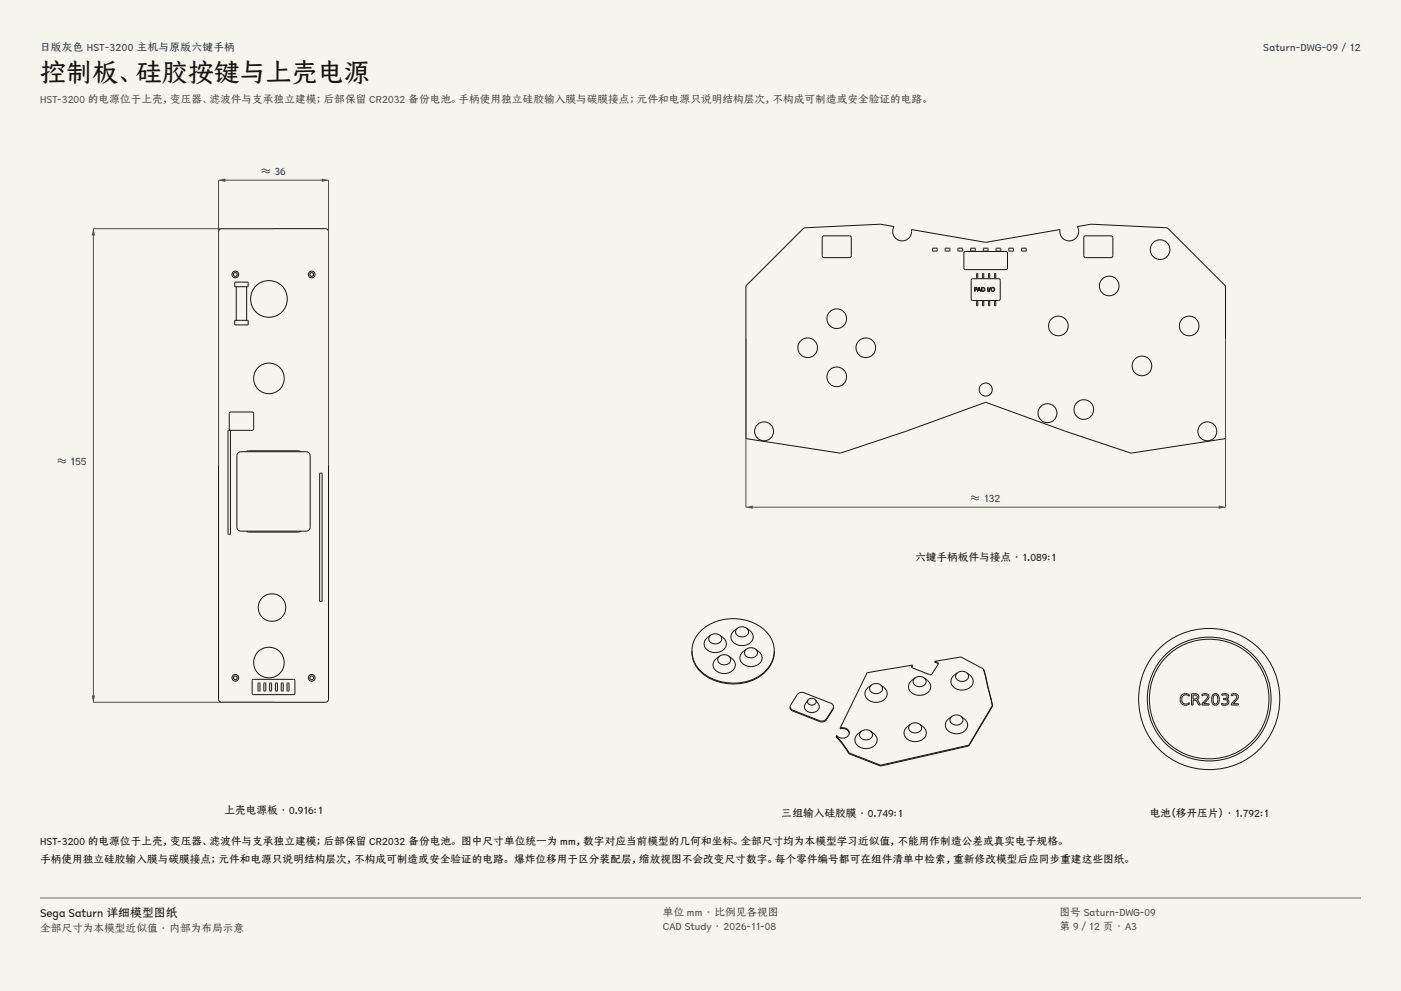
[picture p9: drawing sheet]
<svg xmlns="http://www.w3.org/2000/svg" width="420mm" height="297mm" viewBox="0 0 420 297" stroke-linecap="round" stroke-linejoin="round" font-family="sans-serif">
<g fill="#f5f4ed">
<path d="M0 0h420v297h-420z"/>
<path d="M12 12h396v275h-396z"/>
</g>
<g fill="none" stroke="#141413" stroke-width=".3">
<path d="M65.8 68.8l.6-.3h31.2a.92 .92 0 0 1 .9 .9v140.2a.92 .92 0 0 1-.9 .9h-31.2a.92 .92 0 0 1-.9-.9v-140.2zM70.4 96h4v1.4h-4zM70.4 84.6h4v1.3h-4zM70.8 85.9v10.1M73.9 85.9v10.1M68.4 129l.7 .1-.1 31-.6-.1zM68.8 123.7l.4-.2h6.6l.2 .4v4.8l-.4 .3-6.7-.1-.2-.4zM71.2 135.9l1-.5h19.6l1 .5 .2 .7v21.4l-.5 1-.7 .2h-19.6l-1-.5-.2-.7v-21.4zM73.9 135.4l.6-.3h15l.6 .3M73.9 159.2l.6 .3h15l.6-.3M95.9 141.8l.7 .1-.1 38.4-.7-.1zM75.8 203.7h12.4l.2 .3v4l-.4 .2-12.2-.1-.2-.3v-3.8z"/>
<path d="M77.4 204.7l.5 .1v2.3l-.5-.1zM79.1 204.7l.6 .1-.1 2.3-.5-.1zM80.9 204.7l.5 .1v2.3l-.6-.1zM82.6 204.7l.6 .1-.1 2.3-.5-.1zM84.3 204.7l.6 .1-.1 2.3-.5-.1zM86.1 204.7l.5 .1v2.3l-.5-.1z"/>
<circle cx="70.5" cy="82.3" r="1.01"/>
<circle cx="70.6" cy="82.3" r=".57"/>
<circle cx="80.6" cy="89.6" r="5.5"/>
<circle cx="93.4" cy="82.3" r="1.01"/>
<circle cx="93.4" cy="82.3" r=".57"/>
<circle cx="80.6" cy="113.4" r="4.6"/>
<circle cx="80.6" cy="198.6" r="4.6"/>
<circle cx="81.5" cy="182.1" r="4.1"/>
<circle cx="70.5" cy="203.1" r="1.01"/>
<circle cx="70.6" cy="203.1" r=".57"/>
<circle cx="93.4" cy="203.1" r="1.01"/>
<circle cx="93.4" cy="203.1" r=".57"/>
</g>
<path d="M65.5 139.5v-85.5h33v85.5" fill="none" stroke="#504e49" stroke-width=".3"/>
<g fill="#504e49">
<path d="M65.5 54l2.1-.5v1z"/>
<path d="M96.4 53.5l2.1 .5-2.1 .5z"/>
</g>
<path d="M82 68.5h-54v142h54" fill="none" stroke="#504e49" stroke-width=".3"/>
<g fill="#504e49">
<path d="M28 68.5l.5 2.1h-1z"/>
<path d="M27.5 208.4h1l-.5 2.1z"/>
</g>
<g fill="none" stroke="#141413" stroke-width=".3">
<path d="M246.6 70.9l.4-.2h7.9l.3 .5-.1 5.7-.4 .3-7.9-.1-.3-.4zM279.6 74.4h1.3v.8h-1.3zM283.4 74.4h1.3v.8h-1.3zM287.2 74.4h1.4v.8h-1.4zM289 75.6l.4-.2h12.4l.2 .4v4.8l-.4 .2-12.4-.1-.2-.3zM291 74.4h1.4v.8h-1.4zM294.8 74.4h1.4v.8h-1.4zM298.6 74.4h1.4v.8h-1.4zM302.4 74.4h1.4v.8h-1.4zM306.3 74.4h1.3v.8h-1.3zM325 70.9l.5-.2h7.9l.2 .5-.1 5.7-.4 .3-7.9-.1-.3-.4zM223.6 85.7l17.4-17.4 22.9-1.1 4.1 .7a2.83 2.83 0 0 0 2 4.3 2.83 2.83 0 0 0 3.2-3.4l22.3 3.8 22.3-3.8a2.83 2.83 0 0 0 3.2 3.4 2.83 2.83 0 0 0 2-4.3l4.1-.7 22.9 1.1 17.4 17.4v45.8l-28.3 4.3-19.6-6.5-24-8.7-24 8.7-19.6 6.5-28.3-4.3z"/>
<path d="M291.4 83.6h8.2l.3 .4-.1 5.8-.4 .3-8-.1-.3-.4v-5.6zM292.2 86.1h.4a.4 .4 0 0 1 .4 .5 .4 .4 0 0 1-.7 .2v.5h-.1zM292.3 86.2h.3a.23 .23 0 0 1 .2 .3 .23 .23 0 0 1-.2 .2h-.3zM292.8 81.9h.3v1.4h-.3zM292.8 90.3h.3v1.3h-.3zM293.4 86.1h.2l.5 1.2-.3-.3h-.6l-.3 .3zM293.5 86.3l.2 .6h-.4zM294.2 86.1a.7 .7 0 0 1 1.1 .6 .7 .7 0 0 1-1.1 .6zM294.4 86.2a.51 .51 0 0 1 .7 .5 .51 .51 0 0 1-.7 .5zM294.6 90.3h.3v1.3h-.3zM294.6 81.9h.3v1.4h-.3zM296.1 86.1h.1v1.2h-.1z"/>
<path d="M296.4 90.3h.3v1.3h-.3zM296.4 81.9h.3v1.4h-.3zM296.8 86.1l-.4 1.4zM298.2 90.3h.3v1.3h-.3zM298.2 81.9h.3v1.4h-.3z"/>
<circle cx="347.8" cy="74.8" r="2.95"/>
<circle cx="250.8" cy="95.5" r="2.95"/>
<circle cx="297.6" cy="86.7" r=".61"/>
<circle cx="297.7" cy="86.7" r=".47"/>
<circle cx="317.3" cy="97.7" r="2.95"/>
<circle cx="332.5" cy="85.7" r="2.95"/>
<circle cx="356.5" cy="97.7" r="2.95"/>
<circle cx="242.1" cy="104.2" r="2.95"/>
<circle cx="250.8" cy="112.9" r="2.95"/>
<circle cx="259.5" cy="104.2" r="2.95"/>
<circle cx="295.5" cy="116.7" r="1.97"/>
<circle cx="342.3" cy="109.7" r="2.95"/>
<circle cx="229" cy="129.3" r="2.84"/>
<circle cx="314" cy="123.8" r="2.84"/>
<circle cx="324.9" cy="122.7" r="2.95"/>
<circle cx="361.9" cy="129.3" r="2.84"/>
</g>
<path d="M223.6 101.5v50.5h143.8v-50.5" fill="none" stroke="#504e49" stroke-width=".3"/>
<g fill="#504e49">
<path d="M223.6 152l2.1-.5v1z"/>
<path d="M365.3 151.5l2.1 .5-2.1 .5z"/>
</g>
<g fill="none" stroke="#141413" stroke-width=".3">
<path d="M207.4 195.1a9.6 9.6 0 0 0 7.2 8.7 14.4 14.4 0 0 0 15.2-3.1 8.4 8.4 0 0 0 2.3-5.6M207.4 195.1a10.1 10.1 0 0 1 8.4-9.2 13.6 13.6 0 0 1 15.4 5.6l.7 1.7 .2 1.9M207.4 195.1a9 9 0 0 0 5.7 8.4 14.8 14.8 0 0 0 16.7-2.5 8.4 8.4 0 0 0 2.3-5.9M213.1 190.4a2.77 2.77 0 0 0-1.8 3.5 3.7 3.7 0 0 0 6.4-.3 2.81 2.81 0 0 0-1.9-3.2M213.1 190.4a1.5 1.5 0 0 0-.4 1.8 1.5 1.5 0 0 0 1.6 .8 1.54 1.54 0 0 0 1.8-.7 1.54 1.54 0 0 0-.3-1.9M213.1 190.4l1.3-.5 1.4 .5M215.7 196.6a2.77 2.77 0 0 0-1.7 3.6 3.7 3.7 0 0 0 6.3-.3 2.81 2.81 0 0 0-1.8-3.3M215.7 196.6a1.5 1.5 0 0 0-.4 1.8 1.5 1.5 0 0 0 1.7 .9 1.54 1.54 0 0 0 1.8-.8 1.54 1.54 0 0 0-.3-1.9M215.7 196.6l1.4-.4 1.4 .4M221.1 188.3a2.77 2.77 0 0 0-1.8 3.5 3.7 3.7 0 0 0 6.4-.3 2.81 2.81 0 0 0-1.9-3.2M221.1 188.3a1.5 1.5 0 0 0-.4 1.8 1.5 1.5 0 0 0 1.7 .8 1.54 1.54 0 0 0 1.7-.7 1.54 1.54 0 0 0-.3-1.9M221.1 188.3l1.4-.5 1.3 .5"/>
<path d="M223.8 194.5a2.77 2.77 0 0 0-1.8 3.6 3.7 3.7 0 0 0 6.4-.3 2.81 2.81 0 0 0-1.9-3.3M223.8 194.5a1.5 1.5 0 0 0-.4 1.8 1.5 1.5 0 0 0 1.6 .9 1.54 1.54 0 0 0 1.8-.8 1.54 1.54 0 0 0-.3-1.9M223.8 194.5l1.3-.4 1.4 .4M273.5 199.3l-.2 .7M273.5 199.3l-13.5 2.3-8.1 16.6M280.2 198.2v.3l1.1 .5M280.2 198.2l1 .4 .1 .4-1.9 3-.5 .2-5.3-2-.3-.4 .2-.5M280.2 198.2l7.9-1.3 6.7 3.6M236.9 211.8l2.1-3.7a1.68 1.68 0 0 1 2-.5l8.1 3.2 .6 .4 .2 .6M236.9 211.8l.2 .6 .6 .5 8.5 3.2a1.64 1.64 0 0 0 1.5-.6l2.2-3.7M236.9 211.8l.2 .9 .6 .4 8.5 3.3a1.64 1.64 0 0 0 1.5-.7l2-3.1 .2-.8M242.2 209.8a2.65 2.65 0 0 0-1 2.2 2.3 2.3 0 0 0 2.4 1.5 2.3 2.3 0 0 0 2-1.9l-1.1-1.8"/>
<path d="M242.2 209.8a1.26 1.26 0 0 0 .9 1.5 1.26 1.26 0 0 0 1.6-.8l-.2-.7M242.2 209.8a1.5 1.5 0 0 1 2.3 0M251.9 218.2v.2a2.06 2.06 0 0 1 2.7 1.4M251.9 218.2a1.85 1.85 0 0 1 2.6 1.9 2.26 2.26 0 0 1-3.7 .3l-.1 .2M258.3 219.1a2.77 2.77 0 0 0-1.8 3.6 3.7 3.7 0 0 0 6.4-.3 2.81 2.81 0 0 0-1.9-3.3M258.3 219.1a1.5 1.5 0 0 0-.4 1.8 1.5 1.5 0 0 0 1.6 .9 1.54 1.54 0 0 0 1.8-.8 1.54 1.54 0 0 0-.3-1.9M258.3 219.1l1.3-.4 1.4 .4M261.3 205.3a2.77 2.77 0 0 0-1.8 3.5 3.7 3.7 0 0 0 6.4-.3 2.81 2.81 0 0 0-1.9-3.2M261.3 205.3a1.5 1.5 0 0 0-.4 1.8 1.5 1.5 0 0 0 1.6 .8 1.54 1.54 0 0 0 1.8-.7 1.54 1.54 0 0 0-.3-1.9M261.3 205.3l1.3-.5 1.4 .5M273 217a2.77 2.77 0 0 0-1.8 3.6 3.7 3.7 0 0 0 6.4-.3 2.81 2.81 0 0 0-1.9-3.3M273 217a1.5 1.5 0 0 0-.4 1.8 1.5 1.5 0 0 0 1.7 .9 1.54 1.54 0 0 0 1.7-.8 1.54 1.54 0 0 0-.3-1.9"/>
<path d="M273 217l1.4-.4 1.3 .4M274.3 203.2a2.77 2.77 0 0 0-1.7 3.5 3.7 3.7 0 0 0 6.3-.3 2.81 2.81 0 0 0-1.8-3.2M274.3 203.2a1.5 1.5 0 0 0-.4 1.8 1.5 1.5 0 0 0 1.7 .8 1.54 1.54 0 0 0 1.8-.7 1.54 1.54 0 0 0-.3-1.9M274.3 203.2l1.4-.5 1.4 .5M285.4 214.7a2.77 2.77 0 0 0-1.8 3.5 3.7 3.7 0 0 0 6.4-.3 2.81 2.81 0 0 0-1.9-3.2M285.4 214.7a1.5 1.5 0 0 0-.4 1.8 1.5 1.5 0 0 0 1.6 .8 1.54 1.54 0 0 0 1.8-.7 1.54 1.54 0 0 0-.3-1.9M285.4 214.7l1.3-.4 1.4 .4M287.1 201.6a2.77 2.77 0 0 0-1.8 3.5 3.7 3.7 0 0 0 6.4-.2 2.81 2.81 0 0 0-1.9-3.3M287.1 201.6a1.5 1.5 0 0 0-.4 1.8 1.5 1.5 0 0 0 1.6 .8 1.54 1.54 0 0 0 1.8-.7 1.54 1.54 0 0 0-.3-1.9M287.1 201.6l1.3-.4 1.4 .4M294.8 200.5l2.8 11.1M294.8 200.5l2.7 11"/>
<path d="M297.5 211.5l-7.1 11.8M297.5 211.5l.1 .1M297.6 211.6l-7.2 12M354.2 208.3a1.87 1.87 0 0 1 2.3-.1v.5a1.36 1.36 0 0 0-1.9-.2 1.36 1.36 0 0 0-.1 1.9 1.34 1.34 0 0 0 2 .2v.4a1.77 1.77 0 0 1-2.4-.2 1.77 1.77 0 0 1 .1-2.5zM357.2 207.9h1a.94 .94 0 0 1 1.1 .7 .94 .94 0 0 1-.5 1.1l1 1.6h-.5l-.6-1.2-.5-.2h-.5v1.4h-.5zM357.7 208.3h.5a.6 .6 0 0 1 .7 .6 .6 .6 0 0 1-.7 .6h-.5zM360.3 208.1a1.18 1.18 0 0 1 1.6-.1 1.18 1.18 0 0 1 .3 1.5l-1.3 1.4h1.6v.4h-2.2v-.4l1.2-1.2a.83 .83 0 0 0 .3-1.2 .83 .83 0 0 0-1.3 0h-.2zM363.7 208.1a1.24 1.24 0 0 1 1.5 .1 1.24 1.24 0 0 1 .3 1.4 1.25 1.25 0 0 1-.3 1.4 1.25 1.25 0 0 1-1.5 .1 2.64 2.64 0 0 1 0-3zM364 208.4a.75 .75 0 0 1 .9 0 .75 .75 0 0 1 .2 .9 1.17 1.17 0 0 1-.9 1.7 2.18 2.18 0 0 1-.2-2.6zM366.3 208h.2a1.1 1.1 0 0 1 1.3 0 1.1 1.1 0 0 1 .4 1.2l-.5 .3a1.03 1.03 0 0 1 .6 1.4 1.03 1.03 0 0 1-1.4 .4l-.7-.1v-.4l.4 .1a.76 .76 0 0 0 1.1-.1 .76 .76 0 0 0-.1-1l-.8-.1v-.4h.4a.58 .58 0 0 0 .7-.7 .58 .58 0 0 0-.9-.3l-.7 .1zM369.1 208.1a1.18 1.18 0 0 1 1.6-.1 1.18 1.18 0 0 1 .3 1.5l-1.3 1.4h1.6v.4h-2.2v-.4l1.2-1.2a.83 .83 0 0 0 .3-1.2 .83 .83 0 0 0-1.3 0h-.2zM250.7 220.6v.3l1.8 2 2 3"/>
<path d="M250.7 220.6l1.8 2 2.1 3.1M254.5 225.9l9.5 3.7M254.6 225.7l9.4 3.6M254.6 225.7l-.1 .2M264 229.3v.3M290.4 223.6l-26.4 6M290.4 223.3v.3M290.4 223.3l-26.4 6"/>
<circle cx="362.4" cy="209.5" r="21.2"/>
<circle cx="362.4" cy="209.5" r="18.6"/>
<circle cx="362.4" cy="209.5" r="18"/>
</g>
<path d="M12 269.3h396zM12 269h396v.3h-396z" fill-rule="evenodd" fill="#504e49"/>
<text font-size="7.8" fill="#141413" x="12" y="24.7">控制板、硅胶按键与上壳电源</text>
<text font-size="3.5" fill="#141413" x="12" y="274.9">Sega Saturn 详细模型图纸</text>
<g font-size="3.2" fill="#1b365d">
<text x="12" y="15.3">日版灰色 HST-3200 主机与原版六键手柄</text>
<text x="378.7" y="15.3">Saturn-DWG-09 / 12</text>
<text x="78.3" y="52.4">≈ 36</text>
<text x="17.2" y="139.5">≈ 155</text>
<text x="291.1" y="150.4">≈ 132</text>
</g>
<g font-size="3.2" fill="#504e49">
<text x="12" y="30.9">HST-3200 的电源位于上壳，变压器、滤波件与支承独立建模；后部保留 CR2032 备份电池。手柄使用独立硅胶输入膜与碳膜接点；元件和电源只说明结构层次，不构成可制造或安全验证的电路。</text>
<text x="198.7" y="274.5">单位 mm · 比例见各视图</text>
<text x="317.6" y="274.5">图号 Saturn-DWG-09</text>
<text x="12" y="279.3">全部尺寸为本模型近似值 · 内部为布局示意</text>
<text x="198.7" y="278.8">CAD Study · 2026-11-08</text>
<text x="317.6" y="278.8">第 9 / 12 页 · A3</text>
</g>
<g font-size="3.2" fill="#141413">
<text x="274.3" y="168">六键手柄板件与接点 · 1.089:1</text>
<text x="67.3" y="244">上壳电源板 · 0.916:1</text>
<text x="234.4" y="245">三组输入硅胶膜 · 0.749:1</text>
<text x="344.6" y="245">电池（移开压片） · 1.792:1</text>
<text x="12" y="253.3">HST-3200 的电源位于上壳，变压器、滤波件与支承独立建模；后部保留 CR2032 备份电池。 图中尺寸单位统一为 mm，数字对应当前模型的几何和坐标。全部尺寸均为本模型学习近似值，不能用作制造公差或真实电子规格。</text>
<text x="12" y="258.6">手柄使用独立硅胶输入膜与碳膜接点；元件和电源只说明结构层次，不构成可制造或安全验证的电路。 爆炸位移用于区分装配层，缩放视图不会改变尺寸数字。每个零件编号都可在组件清单中检索，重新修改模型后应同步重建这些图纸。</text>
</g>
</svg>
